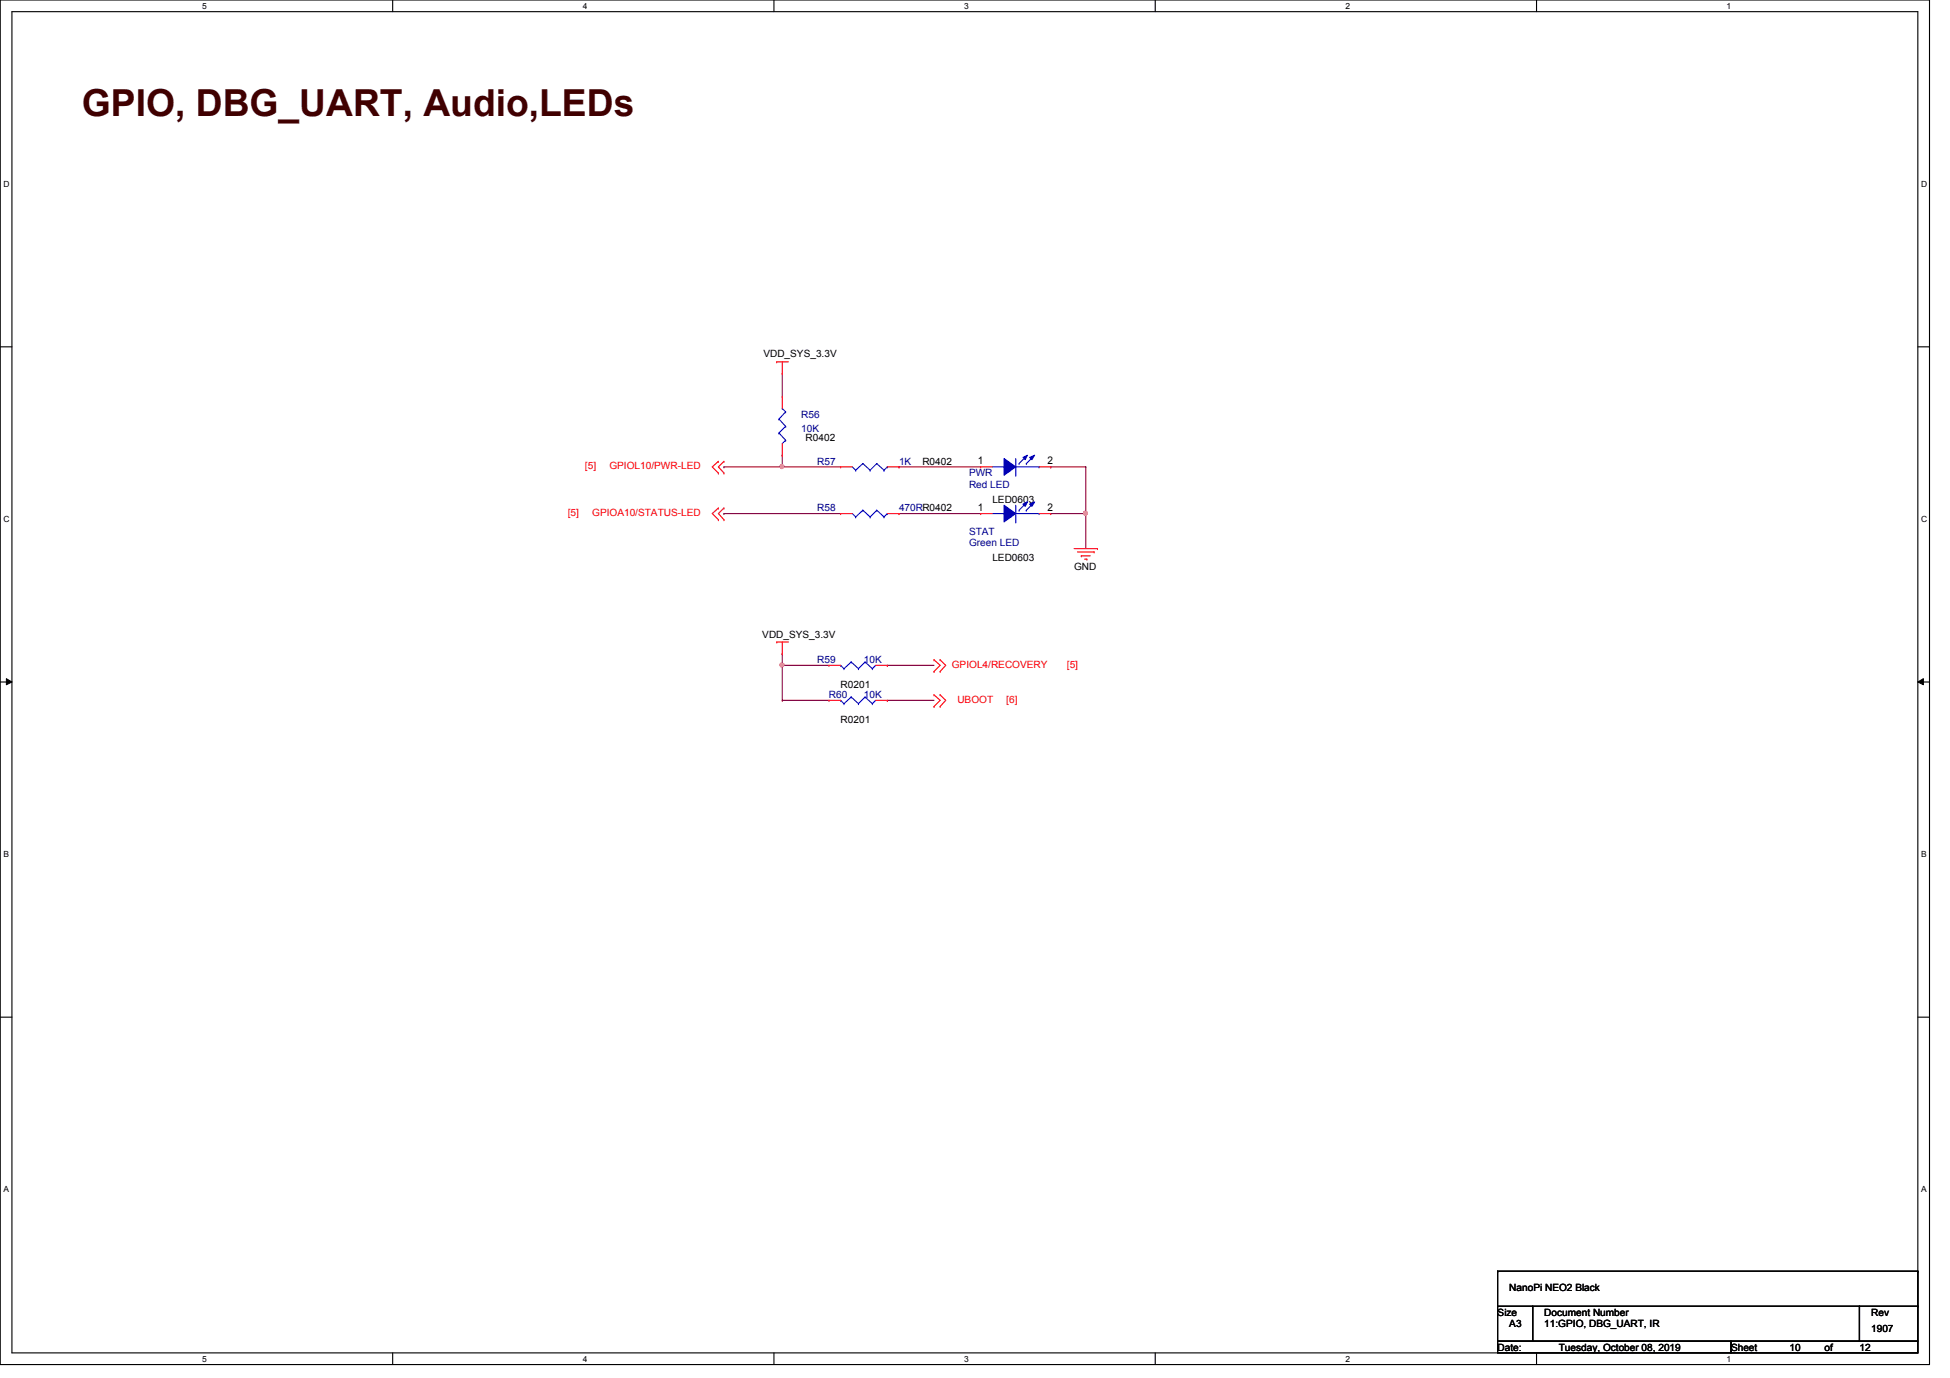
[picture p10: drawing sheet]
<svg xmlns="http://www.w3.org/2000/svg" width="297mm" height="210mm" viewBox="0 0 297 210" stroke-linecap="round" stroke-linejoin="round" font-family="sans-serif">
<path d="M0 0h293.9v207.9h-293.9zM1.8 1.8h290.3v204.3h-290.3z" fill="none" stroke="#000" stroke-width=".17"/>
<g fill="#fff">
<path d="M30.8 .3h.7v1.4h-.7z"/>
<path d="M30.8 206.3h.7v1.5h-.7z"/>
</g>
<path d="M59.8 0v1.8M59.8 206.1v1.8" fill="none" stroke="#000" stroke-width=".17"/>
<g fill="#fff">
<path d="M88.8 .3h.6v1.4h-.6z"/>
<path d="M88.8 206.3h.6v1.5h-.6z"/>
</g>
<path d="M117.9 0v1.8M117.9 206.1v1.8" fill="none" stroke="#000" stroke-width=".17"/>
<g fill="#fff">
<path d="M146.9 .3h.6v1.4h-.6z"/>
<path d="M146.9 206.3h.6v1.5h-.6z"/>
</g>
<path d="M176 0v1.8M176 206.1v1.8" fill="none" stroke="#000" stroke-width=".17"/>
<g fill="#fff">
<path d="M204.9 .3h.7v1.4h-.7z"/>
<path d="M204.9 206.3h.7v1.5h-.7z"/>
</g>
<path d="M234.1 0v1.8M234.1 206.1v1.8" fill="none" stroke="#000" stroke-width=".17"/>
<g fill="#fff">
<path d="M263 .3h.7v1.4h-.7z"/>
<path d="M263 206.3h.7v1.5h-.7z"/>
<path d="M.5 27.3h1v1.4h-1z"/>
<path d="M292.6 27.3h1v1.4h-1z"/>
<path d="M.5 78.3h1v1.5h-1z"/>
<path d="M292.6 78.3h1v1.5h-1z"/>
</g>
<path d="M0 52.8h1.8M292.1 52.8h1.8" fill="none" stroke="#000" stroke-width=".17"/>
<g fill="#fff">
<path d="M.5 129.4h.9v1.4h-.9z"/>
<path d="M292.6 129.4h.9v1.4h-.9z"/>
</g>
<path d="M0 103.9h1.8M292.1 103.9h1.8" fill="none" stroke="#000" stroke-width=".17"/>
<path d="M1 103.4l.8 .5-.8 .4zM292.1 103.9l.9-.5v.9z" fill="#000"/>
<path d="M1 103.4l.8 .5-.8 .4zM292.1 103.9l.9-.5v.9z" fill="none" stroke="#000" stroke-width=".15"/>
<g fill="#fff">
<path d="M.5 180.4h.8v1.5h-.8z"/>
<path d="M292.6 180.4h.8v1.5h-.8z"/>
</g>
<path d="M0 154.9h1.8M292.1 154.9h1.8" fill="none" stroke="#000" stroke-width=".17"/>
<path d="M110.3 71.1h.1M119.2 69.3h.1M119.2 69.3v1.8h-8.9" fill="none" stroke="#800040" stroke-width=".17"/>
<circle cx="119.1" cy="71.1" r=".31" fill="#f0f"/>
<circle cx="119.1" cy="71.1" r=".31" fill="none" stroke="#f0f" stroke-width=".17"/>
<path d="M119.2 56.9h.1M119.2 56.9v3.6M136.9 78.2h.1M136.9 78.2h12.5M160.1 71.1h.1M160.1 71.1h5.3M165.4 78.2h.1M165.4 78.2v5.4" fill="none" stroke="#800040" stroke-width=".17"/>
<circle cx="165.3" cy="78.2" r=".31" fill="#f0f"/>
<circle cx="165.3" cy="78.2" r=".31" fill="none" stroke="#f0f" stroke-width=".17"/>
<g fill="none" stroke="#800040" stroke-width=".17">
<path d="M110.3 78.2h.1M110.3 78.2h17.8M119.2 71.1h.1M119.2 71.1h8.9M136.9 71.1h.1M136.9 71.1h12.5M160.1 78.2h.1M165.4 71.1h.1M165.4 71.1v7.1h-5.3M119.2 99.6h.1M119.2 99.6v7.1M119.2 101.3h.1"/>
<path d="M119.2 106.7h.1M119.2 101.3h7.1M119.2 106.7h7.1M135.2 101.3h.1M135.2 106.7h.1M135.2 101.3h7.1M135.2 106.7h7.1"/>
</g>
<circle cx="119.1" cy="101.3" r=".31" fill="#f0f"/>
<circle cx="119.1" cy="101.3" r=".31" fill="none" stroke="#f0f" stroke-width=".17"/>
<g fill="none" stroke="#f00" stroke-width=".17">
<path d="M118.3 55.1h.1M118.3 55.1h1.8M119.2 56.9h.1M119.2 55.1v1.8M109.4 72.1h.1M109.4 70.3h.1M109.4 79.2h.1M109.4 77.4h.1M109.4 70.3l-.9 .8 .9 1M109.4 77.4l-.9 .8 .9 1M110.3 72.1h.1M110.3 70.3h.1"/>
<path d="M110.3 79.2h.1M110.3 77.4h.1M110.3 70.3l-.9 .8 .9 1M110.3 77.4l-.9 .8 .9 1M128.1 78.2h.1M128.1 71.1h.1M128.1 78.2h1.7M128.1 71.1h1.7M135.2 78.2h1.7M135.2 71.1h1.7M136.9 78.2h.1M136.9 71.1h.1"/>
<path d="M118.3 97.8h.1M118.3 97.8h1.8M119.2 99.6h.1M119.2 97.8v1.8M163.6 83.6h3.6M164.1 84.1h2.6M164.7 84.7h.1M164.7 84.7h1.4M165.2 85.2h.4M165.6 85.2h.1M166.7 84.1h.1M167.2 83.6h.1"/>
<path d="M126.3 101.3h.1M126.3 106.7h.1M126.3 101.3h1.8M126.3 106.7h1.8M133.4 101.3h1.8M133.4 106.7h1.8M135.2 101.3h.1M135.2 106.7h.1M142.3 102.3h.1M142.3 100.5h.1M142.3 107.6h.1M142.3 105.8h.1"/>
<path d="M142.3 100.5l.9 .8-.9 1M142.3 105.8l.9 .9-.9 .9M143.2 102.3h.1M143.2 100.5h.1M143.2 107.6h.1M143.2 105.8h.1M143.2 100.5l.9 .8-.9 1M143.2 105.8l.9 .9-.9 .9"/>
</g>
<path d="M228.1 199h5.4v5.3h-5.4zM228.1 193.6h.1M228.1 193.6v5.4M228.1 193.6h64M233.5 199h49.7v5.3h-49.7zM283.2 199h8.9v5.3h-8.9zM292.1 193.6h.1M292.1 199h.1M292.1 193.6v5.4M228.1 204.3h35.6v1.8h-35.6zM263.7 204.3h28.4v1.8h-28.4z" fill="none" stroke="#000" stroke-width=".17"/>
<g fill="none" stroke="#00f" stroke-width=".17">
<path d="M129.8 78.2l.5 .5M129.8 71.1l.5 .5M130.3 78.7h.1M130.3 71.6h.1M131.4 77.7h.1M131.4 70.6h.1M131.4 77.7l-1.1 1M131.4 77.7l1.1 1M131.4 70.6l-1.1 1M131.4 70.6l1.1 1M132.5 78.7h.1M132.5 71.6h.1"/>
<path d="M133.6 77.7h.1M133.6 70.6h.1M133.6 77.7l-1.1 1M133.6 77.7l1.1 1M133.6 70.6l-1.1 1M133.6 70.6l1.1 1M134.7 78.7h.1M134.7 71.6h.1M135.2 78.2h.1M135.2 71.1h.1M135.2 78.2l-.5 .5M135.2 71.1l-.5 .5"/>
<path d="M151.2 71.1h1.7M152.9 71.1h.1M154.7 72.4h.1M154.7 69.8v2.6M154.7 71.1h3.6M158.3 71.1h.1M128.1 101.3h.1M128.1 106.7h.1M128.1 101.3l.5 .6M128.1 106.7l.5 .5M128.6 101.9h.1M128.6 107.2h.1"/>
<path d="M129.7 100.8h.1M129.7 106.2h.1M129.7 100.8l1.1 1.1M129.7 100.8l-1.1 1.1M129.7 106.2l1.1 1M129.7 106.2l-1.1 1M130.8 101.9h.1M130.8 107.2h.1M131.8 100.8h.1M131.8 106.2h.1M131.8 100.8l1.1 1.1M131.8 100.8l-1 1.1"/>
<path d="M131.8 106.2l1.1 1M131.8 106.2l-1 1M132.9 101.9h.1M132.9 107.2h.1M133.4 101.3l-.5 .6M133.4 106.7l-.5 .5"/>
</g>
<path d="M152.9 69.8l1.8 1.3-1.8 1.3z" fill-rule="evenodd" fill="#00f"/>
<path d="M152.9 69.8l1.8 1.3-1.8 1.3z" fill="none" stroke="#00f" stroke-width=".17"/>
<path d="M156.8 69.7l.8-.4-.4 .7z" fill-rule="evenodd" fill="#00f"/>
<path d="M156.8 69.7l.8-.4-.4 .7z" fill="none" stroke="#00f" stroke-width=".17"/>
<path d="M155.8 69.7l.7-.4-.3 .7z" fill-rule="evenodd" fill="#00f"/>
<path d="M151.2 78.2h1.7M152.9 78.2h.1M154.7 79.5h.1M154.7 77v2.5M154.7 78.2h3.6M155.2 70.6h.1M155.8 69.7l.7-.4-.3 .7zM156.3 70.6h.1M156.3 69.5l-1.1 1.1M157.4 69.5l-1.1 1.1M158.3 78.2h.1" fill="none" stroke="#00f" stroke-width=".17"/>
<path d="M149.4 71.1h.1M149.4 71.1h1.8M158.3 71.1h1.8M160.1 71.1h.1" fill="none" stroke="#f00" stroke-width=".17"/>
<path d="M152.9 77l1.8 1.2-1.8 1.3z" fill-rule="evenodd" fill="#00f"/>
<path d="M152.9 77l1.8 1.2-1.8 1.3z" fill="none" stroke="#00f" stroke-width=".17"/>
<path d="M156.8 76.8l.8-.3-.4 .6z" fill-rule="evenodd" fill="#00f"/>
<path d="M156.8 76.8l.8-.3-.4 .6z" fill="none" stroke="#00f" stroke-width=".17"/>
<path d="M155.8 76.8l.7-.3-.3 .6z" fill-rule="evenodd" fill="#00f"/>
<g fill="none" stroke="#00f" stroke-width=".17">
<path d="M118.7 66h.1M118.7 63.8h.1M118.7 66l1 1.1M118.7 63.8l1 1.1M119.2 62.2h.1M119.2 62.2l.5 .5M119.7 67.1h.1M119.7 64.9h.1M119.7 62.7h.1M119.7 67.1l-.5 .5M119.7 64.9l-1 1.1M119.7 62.7l-1 1.1"/>
<path d="M155.2 77.7h.1M155.8 76.8l.7-.3-.3 .6zM156.3 77.7h.1M156.3 76.6l-1.1 1.1M157.4 76.6l-1.1 1.1"/>
</g>
<path d="M119.2 69.3h.1M119.2 60.5h.1M119.2 60.5v1.7M119.2 67.6v1.7M149.4 78.2h.1M149.4 78.2h1.8M158.3 78.2h1.8M160.1 78.2h.1" fill="none" stroke="#f00" stroke-width=".17"/>
<circle cx="119.1" cy="71.1" r=".31" fill="#f0f"/>
<circle cx="119.1" cy="71.1" r=".31" fill="none" stroke="#f0f" stroke-width=".17"/>
<circle cx="165.3" cy="78.2" r=".31" fill="#f0f"/>
<circle cx="165.3" cy="78.2" r=".31" fill="none" stroke="#f0f" stroke-width=".17"/>
<circle cx="119.1" cy="101.3" r=".31" fill="#f0f"/>
<circle cx="119.1" cy="101.3" r=".31" fill="none" stroke="#f0f" stroke-width=".17"/>
<text font-size="5.7" fill="#400000" x="12.5" y="17.7">GPIO, DBG_UART, Audio,LEDs</text>
<g font-size="1.6">
<text x="149" y="70.7">1</text>
<text x="159.6" y="70.7">2</text>
<text x="149" y="77.8">1</text>
<text x="159.6" y="77.8">2</text>
</g>
<g font-size="1.5">
<text x="116.3" y="54.4">VDD_SYS_3.3V</text>
<text x="122.7" y="67.2">R0402</text>
<text x="140.5" y="70.8">R0402</text>
<text x="151.2" y="76.6">LED0603</text>
<text x="151.2" y="85.5">LED0603</text>
<text x="163.6" y="86.8">GND</text>
<text x="116.1" y="97.1">VDD_SYS_3.3V</text>
<text x="128.1" y="104.7">R0201</text>
<text x="128.1" y="110.1">R0201</text>
<text x="229.9" y="196.7">NanoPi NEO2 Black</text>
<text x="228.1" y="200.4">Size</text>
<text x="229.9" y="202.2">A3</text>
<text x="235.2" y="200.4">Document Number</text>
<text x="235.2" y="202.2">11:GPIO, DBG_UART, IR</text>
<text x="285" y="202.9">1907</text>
<text x="285" y="200.4">Rev</text>
<text x="228.1" y="205.7">Date:</text>
<text x="237.4" y="205.7">Tuesday, October 08, 2019</text>
<text x="263.7" y="205.7">Sheet</text>
<text x="272.6" y="205.7">10</text>
<text x="277.9" y="205.7">of</text>
<text x="283.2" y="205.7">12</text>
</g>
<g font-size="1.5" fill="#000080">
<text x="122" y="63.7">R56</text>
<text x="122" y="65.8">10K</text>
<text x="124.5" y="70.8">R57</text>
<text x="136.9" y="70.8">1K</text>
<text x="124.5" y="77.9">R58</text>
<text x="136.9" y="77.9">470RR0402</text>
<text x="147.6" y="72.6">PWR</text>
<text x="147.6" y="74.3">Red LED</text>
<text x="147.6" y="81.4">STAT</text>
<text x="147.6" y="83.2">Green LED</text>
<text x="124.5" y="101">R59</text>
<text x="131.6" y="101">10K</text>
<text x="126.3" y="106.3">R60</text>
<text x="131.6" y="106.3">10K</text>
</g>
<g font-size="1.5" fill="#f00">
<text x="89.1" y="71.5">[5]</text>
<text x="92.8" y="71.5">GPIOL10/PWR-LED</text>
<text x="86.5" y="78.6">[5]</text>
<text x="90.2" y="78.6">GPIOA10/STATUS-LED</text>
<text x="145" y="101.7">GPIOL4/RECOVERY</text>
<text x="162.5" y="101.7">[5]</text>
<text x="145.8" y="107">UBOOT</text>
<text x="153.3" y="107">[6]</text>
</g>
<g font-size="1.3">
<text x="30.8" y="1.4">5</text>
<text x="88.8" y="1.4">4</text>
<text x="146.9" y="1.4">3</text>
<text x="204.9" y="1.4">2</text>
<text x="263" y="1.4">1</text>
<text x=".5" y="28.4">D</text>
<text x="292.6" y="28.4">D</text>
<text x=".5" y="79.5">C</text>
<text x="292.6" y="79.5">C</text>
<text x=".5" y="130.6">B</text>
<text x="292.6" y="130.6">B</text>
<text x=".5" y="181.6">A</text>
<text x="292.6" y="181.6">A</text>
<text x="30.8" y="207.5">5</text>
<text x="88.8" y="207.5">4</text>
<text x="146.9" y="207.5">3</text>
<text x="204.9" y="207.5">2</text>
<text x="263" y="207.5">1</text>
</g>
</svg>
